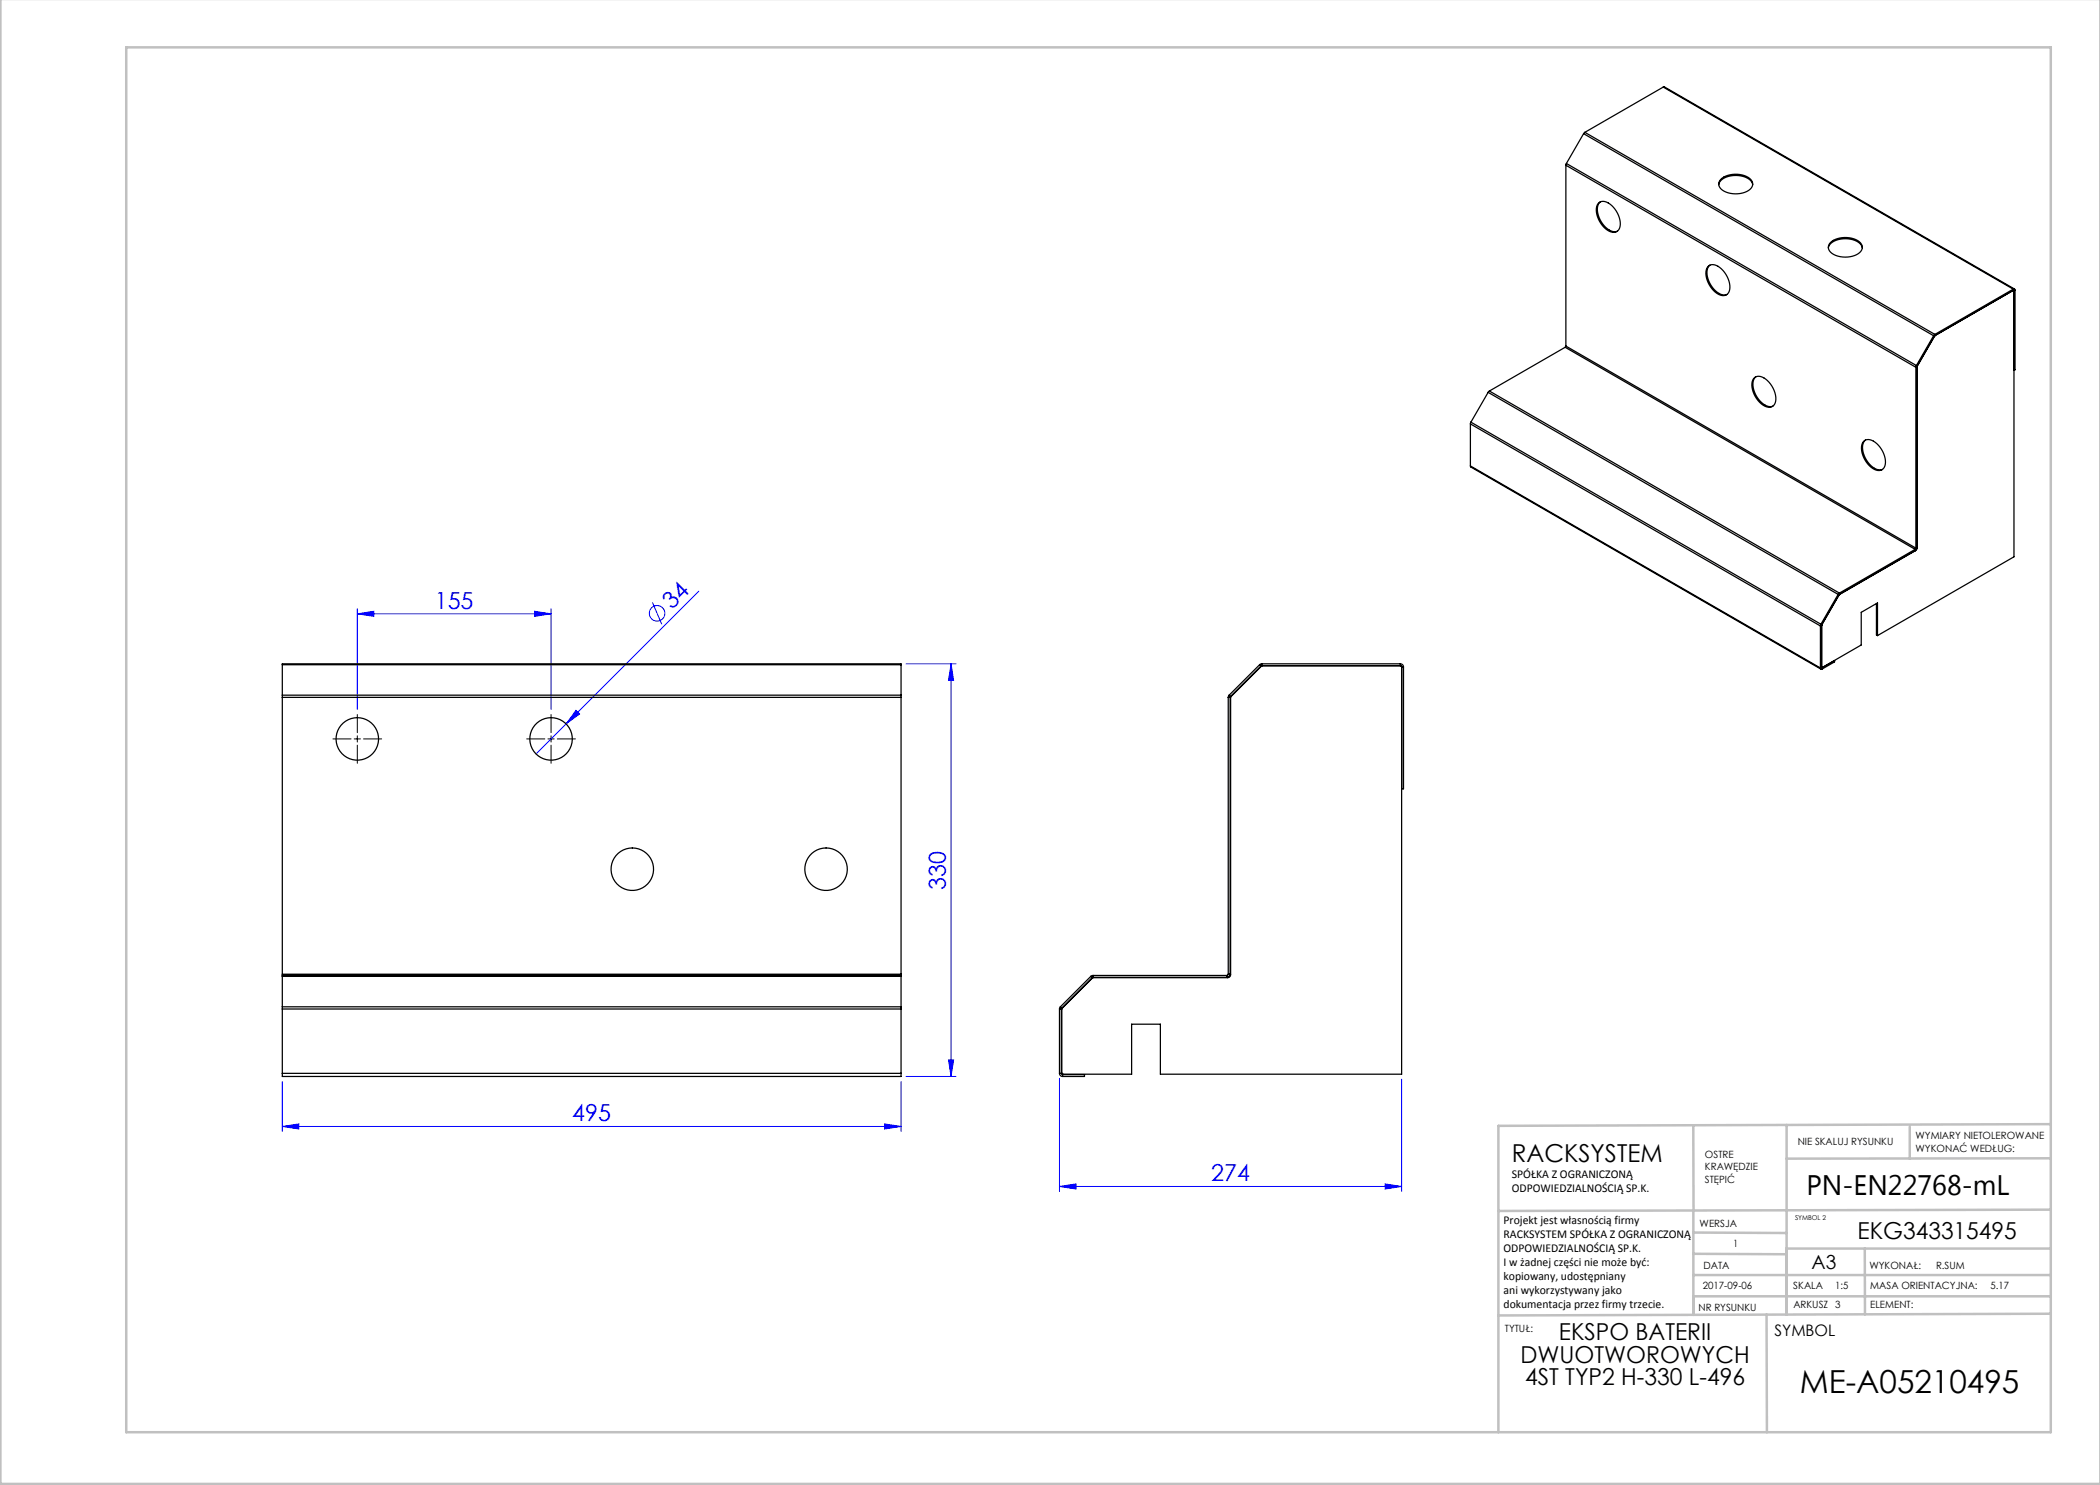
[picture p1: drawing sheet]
<svg xmlns="http://www.w3.org/2000/svg" width="420mm" height="297mm" viewBox="0 0 420 297" stroke-linecap="round" stroke-linejoin="round" font-family="sans-serif">
<g fill="none" stroke="#00f" stroke-width=".2">
<path d="M139.8 118.2l-32.6 32.6M71.5 122.8l3.3-.5v1zM71.5 121.8v20.1M71.5 122.8h38.7M106.9 122.3l3.3 .5-3.3 .5zM110.2 121.8v20.1M130.5 120.5l1.9 4.4M181.2 132.8h10M190.2 132.8l.5 3.3h-1zM190.2 132.8v82.5M115.2 142.1l.7 .7-2.7 2zM56.5 216.3v10"/>
<path d="M180.2 216.3v10M181.2 215.3h10M189.7 212h1l-.5 3.3zM211.9 215.7v22.6M280.3 215.8v22.5M56.5 225.3l3.3-.5v1zM56.5 225.3h123.7M176.9 224.8l3.3 .5-3.3 .5zM211.9 237.3l3.3-.5v1zM211.9 237.3h68.4M277 236.8l3.3 .5-3.3 .5z"/>
<circle cx="131.4" cy="122.7" r="1.56"/>
</g>
<path d="M70.2 147.8h-3.6M71.5 146.5v-3.6M71.5 149v3.7M72.7 147.8h3.6M109 147.8h-3.7M110.2 146.5v-3.6M110.2 149v3.7M111.5 147.8h3.6" fill="none" stroke="#000" stroke-width=".2" stroke-dasharray="15.2 1.3 1.3 1.3"/>
<path d="M70.8 147.8h1.3M71.5 147.2v1.2M109.6 147.8h1.2M110.2 147.2v1.2" fill="none" stroke="#000" stroke-width=".2"/>
<g fill="none" stroke="#c0c0c0" stroke-width=".5">
<path d="M.1 -.1v296.9h419.9M25.2 9.5h385v276.9h-385zM338.7 225.2v16.9M357.3 225v37.9M382 225.4v6.3M410.1 224.8l-110.4 .4v61.2M410.1 231.7h-52.8M338.7 259.3h71.5M338.7 255h71.5M338.7 250.8l18.6 .1M338.7 246.5l18.6 .1M338.7 242.1v20.9"/>
<path d="M373 249.7v13.2M410.1 241.9l-110.4 .3M410.2 249.7h-52.9v13.2M353.3 262.9l.1 23.5M410.2 262.7l-110.5 .4"/>
</g>
<g fill="#00f">
<path d="M115.2 142.1l.7 .7-2.7 2z"/>
<path d="M71.5 122.8l3.3-.5v1zM106.9 122.3l3.3 .5-3.3 .5z"/>
<path d="M211.9 237.3l3.3-.5v1zM277 236.8l3.3 .5-3.3 .5z"/>
<path d="M190.2 132.8l.5 3.3h-1zM189.7 212h1l-.5 3.3z"/>
<path d="M56.5 225.3l3.3-.5v1zM176.9 224.8l3.3 .5-3.3 .5z"/>
</g>
<g fill="none" stroke="#000" stroke-width=".25">
<path d="M332.6 17.4h.3l70 40.4M332.6 17.4l-15.6 9.1M332.6 17.4l70.1 40.4M313.2 33l70 40.5M313.2 33v36.2M313.3 32.7l-.1 .3M313.3 32.7l70.1 40.5M316.7 26.7l-3.4 6M316.7 26.7l70.2 40.5M317 26.5l-.3 .2M317 26.5l70 40.4M343.8 36.9a2.86 2.86 0 0 1 2.9-1.8 3.8 3.8 0 0 1 3.7 1.5l.1 .3"/>
<path d="M344.1 35.9a4.8 4.8 0 0 1 6.1 0 1.45 1.45 0 0 1-.8 2.4 4.8 4.8 0 0 1-5.4-.8l-.3-.8zM319.8 40.5a2 2 0 0 1 2.6 .6 4.5 4.5 0 0 1 1.4 4.8 1.52 1.52 0 0 1-2.3 .1 4.8 4.8 0 0 1-2.1-5zM320.1 40.4a2.94 2.94 0 0 0-.1 3.6 3.6 3.6 0 0 0 3.2 2.3l.3-.1M341.7 53.2a2 2 0 0 1 2.6 .6 4.5 4.5 0 0 1 1.4 4.7 1.52 1.52 0 0 1-2.3 .2 4.8 4.8 0 0 1-2-5zM342 53a2.95 2.95 0 0 0-.1 3.6 3.6 3.6 0 0 0 3.2 2.4l.3-.1M365.7 49.6a2.86 2.86 0 0 1 2.9-1.8 3.8 3.8 0 0 1 3.8 1.4l.1 .4M366.1 48.5a4.8 4.8 0 0 1 6 .1 1.45 1.45 0 0 1-.8 2.3 4.8 4.8 0 0 1-5.4-.7l-.2-.8zM402.7 58.1l.1 .1M402.7 57.8h.2l.1 .2M402.7 58.1l-15.7 9M402.7 57.8l-15.7 9.1M402.7 57.8v.3"/>
<path d="M402.8 58.2v53.2l-27.3 15.7M403 58l-.2 .2M403 58v16l-.2 .1M297.6 78.5l-3.4 5.9M297.6 78.5l70.2 40.5M297.9 78.2l-.3 .3M297.9 78.2l70 40.4M313 69.5l70 40.4M313 69.5l-15.1 8.7M313.2 69.2l-.2 .3M313.2 69.2l70 40.4M350.9 75.5a2 2 0 0 1 2.6 .6 4.5 4.5 0 0 1 1.4 4.8 1.52 1.52 0 0 1-2.3 .1 4.8 4.8 0 0 1-2-5z"/>
<path d="M351.2 75.4a2.94 2.94 0 0 0-.1 3.5 3.6 3.6 0 0 0 3.2 2.4l.3-.1M383.2 73.5v36.1M383.4 73.3l-.2 .2M383.4 73.3v36.2M383.4 73.3h.1M383.4 73.2v.1M383.5 73.2h.1M383.5 73.2l-.1 .1M386.9 67.2l-3.5 6M386.9 67.2h.1M386.9 67.2l-3.4 6M387 66.9l-3.8 6.6"/>
<path d="M387 67.1l-.1 .1M387 66.9v.2M294.1 93.2l.1 .2 70 40.4M294.1 84.8l70 40.4M294.1 84.8v8.4M294.1 93.2l70 40.4M294.2 84.4l-.1 .4M294.2 84.4l70 40.4M372.8 88.2a2 2 0 0 1 2.6 .5 4.5 4.5 0 0 1 1.4 4.8 1.52 1.52 0 0 1-2.3 .2 4.8 4.8 0 0 1-2-5.1zM373.1 88a2.94 2.94 0 0 0 0 3.6 3.6 3.6 0 0 0 3.1 2.4l.3-.1M367.8 119l-3.4 5.9M367.9 118.9h.1"/>
<path d="M367.9 118.9l-3.6 6.2M367.9 118.6l-3.7 6.2M367.9 118.6v.3M367.9 118.9l-.1 .1M383 109.9l-15.1 8.7M383 109.9v.2M383 110.1l-15.1 8.8M383.1 110.1h.1M383.1 110.1l-15.2 8.8M383.2 109.6l-.2 .3M383.4 109.5l-.4 .6M383.4 109.5l-.2 .1"/>
<path d="M383.4 109.5h.1M383.4 109.5l-.3 .6M56.5 139v.5M56.5 132.9v-.1h123.7v.1M56.5 132.9v6.1M56.5 139.5v55.3M56.5 139.5h123.7M56.5 139h123.7M56.5 132.9h123.7M180.2 139v.5M180.2 132.9v6.1M180.2 139.5v55.3"/>
<path d="M245.6 139.5h.4M245.6 139.5v55.3M245.8 139l-.2 .5M245.8 139l.3 .3M246 139.5v55.3M246.1 139.3l-.1 .2M251.9 132.9l.3 .3M251.9 132.9l-6.1 6.1M252.2 133.2l-6.1 6.1M252.4 132.8l-.5 .1M252.4 133.1l-.2 .1M252.4 132.8h27.7"/>
<path d="M252.4 133.1h27.7M252.4 132.8v.3M252.5 133.1l-6.4 6.4v55.4a.63 .63 0 0 1-.6 .6l-27 .1-6.1 6.2v12.9l.2 .1h13.7v-10h5.8v10h48.2v-81.4M280.1 133.1l.2 .3M280.1 132.8a.63 .63 0 0 1 .6 .6M280.1 132.8v.3M280.3 133.4h.4M280.7 133.4v24.4h-.4M364.1 133.6l.1 .2h.2M364.1 125.2v8.4M364.2 124.8l-.1 .4M364.2 124.8l.2 .1"/>
<path d="M364.3 133.5l.1 .1M364.3 133.4l.1 .1M364.3 125.1l-.2 .1M364.3 125.1v8.4M364.3 133.5l-.2 .1M364.3 133.4h.1M364.3 125l.1 .1M364.4 125.1v8.3M364.4 124.9v.2M364.4 133.6v.2M366.9 132.1h.1M366.9 132.1l-2.5 1.5"/>
<path d="M366.9 132.1v.3l-2.5 1.4M375.3 120.7v6.3l.2 .1M375.5 127.1v-6.5l-3.3 1.9v6.5l-7.7 4.5-.1-.1M56.5 195.1v.2M56.5 194.8v.3M56.5 195.3v6.1M56.5 195.3h123.7M56.5 195.1h123.7M56.5 194.8h123.7M180.2 195.1v.2M180.2 194.8v.3M180.2 195.3v6.1"/>
<path d="M218.2 195.3l-6.1 6.1M218.2 195.3l.2 .2M218.4 195.5l-6.1 6.1M218.6 195.1l-.4 .2M218.6 195.5h-.2M218.6 195.1h26.8M218.6 195.1v.4M218.6 195.5h26.8M245.4 195.1v.4M245.6 194.8l-.2 .3M245.6 194.8h.4M246 194.8a.63 .63 0 0 1-.6 .7"/>
<path d="M56.5 214.7v.6h123.7v-.6M56.5 201.4v.4M56.5 201.8v12.9M56.5 201.8h123.7M56.5 214.7h123.7M56.5 201.4h123.7M180.2 201.4v.4M180.2 201.8v12.9M211.9 214.7a.63 .63 0 0 0 .6 .6M211.9 201.8h.4M211.9 214.7h.4M211.9 201.8v12.9"/>
<path d="M212.1 201.4l-.2 .4M212.1 201.4l.2 .2M212.3 214.7l.2 .2M212.3 201.8v12.9M212.3 201.6v.2M212.5 214.9h4.4v.4h-4.4M212.5 214.9v.4"/>
<circle cx="71.5" cy="147.8" r="4.3"/>
<circle cx="110.2" cy="147.8" r="4.3"/>
<circle cx="126.5" cy="173.8" r="4.2"/>
<circle cx="165.2" cy="173.8" r="4.2"/>
</g>
<text font-size="6.3" x="360" y="278.5">ME-A05210495</text>
<text font-size="5.6" x="361.3" y="239.1">PN-EN22768-mL</text>
<text font-size="4.9" x="302.4" y="232.4">RACKSYSTEM</text>
<g font-size="4.7" fill="#00f">
<text x="87" y="121.8">155</text>
<text x="134.4" y="122.1" transform="rotate(-45 134.4 122.1)">34</text>
<text x="189.2" y="177.9" transform="rotate(-90 189.2 177.9)">330</text>
<text x="114.5" y="224.3">495</text>
<text x="242.2" y="236.3">274</text>
</g>
<g font-size="4.7">
<text x="371.5" y="247.8">EKG343315495</text>
<text x="311.8" y="268.1">EKSPO BATERII</text>
<text x="304.1" y="272.6">DWUOTWOROWYCH</text>
<text x="305" y="277.1">4ST TYP2 H-330 L-496</text>
</g>
<text font-size="3.9" x="362.3" y="253.8">A3</text>
<text font-size="3.2" x="354.9" y="267.2">SYMBOL</text>
<g font-size="2.4">
<text x="302.4" y="235.6">SPÓŁKA Z OGRANICZONĄ</text>
<text x="302.4" y="238.4">ODPOWIEDZIALNOŚCIĄ SP.K.</text>
<text x="300.7" y="244.7">Projekt jest własnością firmy</text>
<text x="300.7" y="247.5">RACKSYSTEM SPÓŁKA Z OGRANICZONĄ</text>
<text x="300.7" y="250.3">ODPOWIEDZIALNOŚCIĄ SP.K.</text>
<text x="300.7" y="253.1">I w żadnej części nie może być:</text>
<text x="300.7" y="256">kopiowany, udostępniany</text>
<text x="300.7" y="258.8">ani wykorzystywany jako</text>
<text x="300.7" y="261.6">dokumentacja przez firmy trzecie.</text>
</g>
<g font-size="2">
<text x="383.1" y="227.9">WYMIARY NIETOLEROWANE</text>
<text x="341" y="231.6">OSTRE</text>
<text x="359.5" y="228.9">NIE SKALUJ RYSUNKU</text>
<text x="383.1" y="230.4">WYKONAĆ WEDŁUG:</text>
<text x="341" y="234.1">KRAWĘDZIE</text>
<text x="341" y="236.6">STĘPIĆ</text>
<text x="339.9" y="245.4">WERSJA</text>
<text x="346.6" y="249.5">1</text>
<text x="340.6" y="257.7">2017-09-06</text>
<text x="340.7" y="253.8">DATA</text>
<text x="358.7" y="257.7">SKALA</text>
<text x="367" y="257.7">1:5</text>
<text x="373.9" y="253.8">WYKONAŁ:</text>
<text x="374.1" y="257.7">MASA ORIENTACYJNA:</text>
<text x="387.2" y="253.8">R.SUM</text>
<text x="398.1" y="257.7">5.17</text>
<text x="339.7" y="262.3">NR RYSUNKU</text>
<text x="358.7" y="261.7">ARKUSZ 3</text>
<text x="374.1" y="261.7">ELEMENT:</text>
<text x="301" y="266.4">TYTUŁ:</text>
</g>
<text font-size="1.3" x="359" y="244">SYMBOL 2</text>
</svg>
